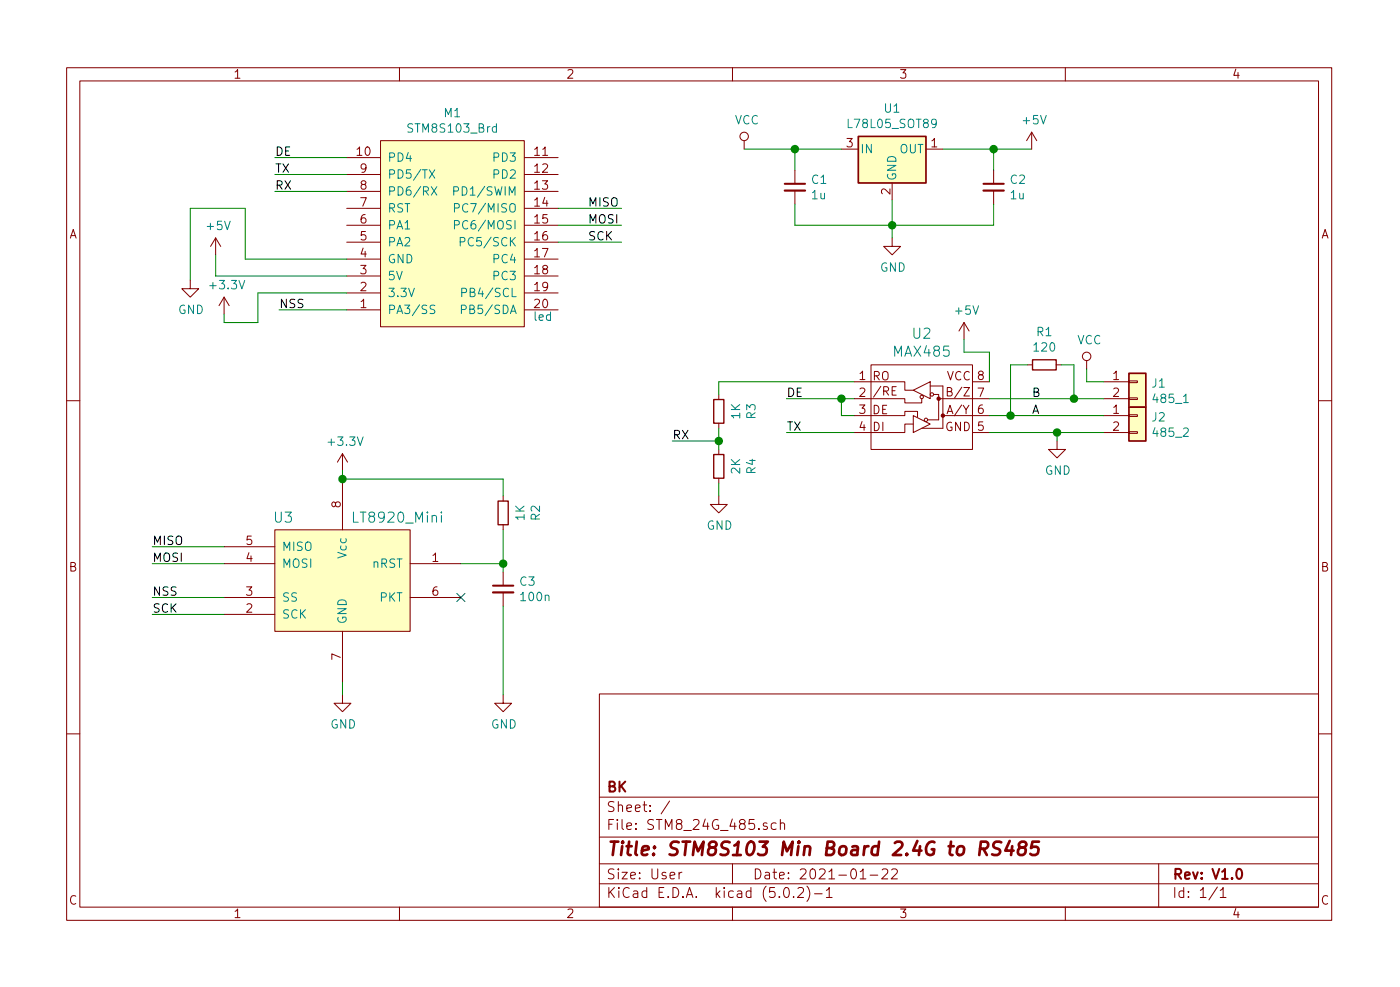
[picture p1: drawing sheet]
EESchema Schematic File Version 4
LIBS:STM8_24G_485-cache
EELAYER 26 0
EELAYER END
$Descr User 8268 5827
encoding utf-8
Sheet 1 1
Title "STM8S103 Min Board 2.4G to RS485"
Date "2021-01-22"
Rev "V1.0"
Comp "BK"
Comment1 ""
Comment2 ""
Comment3 ""
Comment4 ""
$EndDescr
$Comp
L BK_Common:STM8S103_Brd M1
U 1 1
P 2650 1425
F 0 "M1" H 2675 2190 50  0000 C CNN
F 1 "STM8S103_Brd" H 2675 2099 50  0000 C CNN
F 2 "BK_Common:STM8S103_Minimum_Board" H 2650 1025 50  0001 C CNN
F 3 "" H 2650 1025 50  0001 C CNN
	1    2650 1425
	1    0    0    -1  
$EndComp
$Comp
L BK_Common:MAX485 U2
U 1 1
P 5450 2400
F 0 "U2" H 5450 2837 60  0000 C CNN
F 1 "MAX485" H 5450 2731 60  0000 C CNN
F 2 "Housings_SOIC:SOIC-8_3.9x4.9mm_Pitch1.27mm" H 5150 2050 60  0001 C CNN
F 3 "" H 5450 2400 60  0000 C CNN
	1    5450 2400
	1    0    0    -1  
$EndComp
$Comp
L Regulator_Linear:L78L05_SOT89 U1
U 1 1
P 5275 875
F 0 "U1" H 5275 1117 50  0000 C CNN
F 1 "L78L05_SOT89" H 5275 1026 50  0000 C CNN
F 2 "TO_SOT_Packages_SMD:SOT-89-3" H 5275 1075 50  0001 C CIN
F 3 "http://www.st.com/content/ccc/resource/technical/document/datasheet/15/55/e5/aa/23/5b/43/fd/CD00000446.pdf/files/CD00000446.pdf/jcr:content/translations/en.CD00000446.pdf" H 5275 825 50  0001 C CNN
	1    5275 875 
	1    0    0    -1  
$EndComp
$Comp
L Device:C_Small C2
U 1 1
P 5875 1100
F 0 "C2" H 5967 1146 50  0000 L CNN
F 1 "1u" H 5967 1055 50  0000 L CNN
F 2 "Capacitors_SMD:C_0805" H 5875 1100 50  0001 C CNN
F 3 "~" H 5875 1100 50  0001 C CNN
	1    5875 1100
	1    0    0    -1  
$EndComp
$Comp
L Device:C_Small C1
U 1 1
P 4700 1100
F 0 "C1" H 4792 1146 50  0000 L CNN
F 1 "1u" H 4792 1055 50  0000 L CNN
F 2 "Capacitors_SMD:C_0805" H 4700 1100 50  0001 C CNN
F 3 "~" H 4700 1100 50  0001 C CNN
	1    4700 1100
	1    0    0    -1  
$EndComp
Wire Wire Line
	4975 875  4700 875 
Wire Wire Line
	4700 875  4700 1000
Connection ~ 4700 875 
Wire Wire Line
	4700 875  4400 875 
Wire Wire Line
	5575 875  5875 875 
Wire Wire Line
	5875 875  5875 1000
Wire Wire Line
	5875 875  6100 875 
Connection ~ 5875 875 
Wire Wire Line
	4700 1325 5275 1325
Wire Wire Line
	5875 1325 5875 1200
Wire Wire Line
	4700 1200 4700 1325
Wire Wire Line
	5275 1175 5275 1325
Connection ~ 5275 1325
Wire Wire Line
	5275 1325 5875 1325
$Comp
L power:GND #PWR03
U 1 1
P 5275 1400
F 0 "#PWR03" H 5275 1150 50  0001 C CNN
F 1 "GND" H 5280 1227 50  0000 C CNN
F 2 "" H 5275 1400 50  0001 C CNN
F 3 "" H 5275 1400 50  0001 C CNN
	1    5275 1400
	1    0    0    -1  
$EndComp
Wire Wire Line
	5275 1325 5275 1400
$Comp
L power:VCC #PWR01
U 1 1
P 4400 875
F 0 "#PWR01" H 4400 725 50  0001 C CNN
F 1 "VCC" H 4417 1048 50  0000 C CNN
F 2 "" H 4400 875 50  0001 C CNN
F 3 "" H 4400 875 50  0001 C CNN
	1    4400 875 
	1    0    0    -1  
$EndComp
$Comp
L power:+5V #PWR02
U 1 1
P 6100 875
F 0 "#PWR02" H 6100 725 50  0001 C CNN
F 1 "+5V" H 6115 1048 50  0000 C CNN
F 2 "" H 6100 875 50  0001 C CNN
F 3 "" H 6100 875 50  0001 C CNN
	1    6100 875 
	1    0    0    -1  
$EndComp
$Comp
L power:VCC #PWR08
U 1 1
P 6425 2175
F 0 "#PWR08" H 6425 2025 50  0001 C CNN
F 1 "VCC" H 6442 2348 50  0000 C CNN
F 2 "" H 6425 2175 50  0001 C CNN
F 3 "" H 6425 2175 50  0001 C CNN
	1    6425 2175
	1    0    0    -1  
$EndComp
Wire Wire Line
	6425 2175 6425 2250
Wire Wire Line
	5850 2450 5975 2450
Wire Wire Line
	5850 2350 6350 2350
$Comp
L power:+5V #PWR07
U 1 1
P 5700 2000
F 0 "#PWR07" H 5700 1850 50  0001 C CNN
F 1 "+5V" H 5715 2173 50  0000 C CNN
F 2 "" H 5700 2000 50  0001 C CNN
F 3 "" H 5700 2000 50  0001 C CNN
	1    5700 2000
	1    0    0    -1  
$EndComp
Wire Wire Line
	5700 2000 5700 2075
Wire Wire Line
	5700 2075 5850 2075
Wire Wire Line
	5850 2075 5850 2250
$Comp
L Device:R_Small R1
U 1 1
P 6175 2150
F 0 "R1" V 5979 2150 50  0000 C CNN
F 1 "120" V 6070 2150 50  0000 C CNN
F 2 "Resistors_SMD:R_0805" H 6175 2150 50  0001 C CNN
F 3 "~" H 6175 2150 50  0001 C CNN
	1    6175 2150
	0    1    1    0   
$EndComp
Wire Wire Line
	6075 2150 5975 2150
Wire Wire Line
	5975 2150 5975 2450
Connection ~ 5975 2450
Wire Wire Line
	6275 2150 6350 2150
Wire Wire Line
	6350 2150 6350 2350
Connection ~ 6350 2350
Wire Wire Line
	5050 2350 4975 2350
Wire Wire Line
	4975 2350 4975 2450
Wire Wire Line
	4975 2450 5050 2450
Wire Wire Line
	4975 2350 4650 2350
Connection ~ 4975 2350
Wire Wire Line
	5050 2550 4650 2550
Text Label 3975 2600 0    50   ~ 0
RX
Text Label 4650 2550 0    50   ~ 0
TX
Text Label 4650 2350 0    50   ~ 0
DE
Wire Wire Line
	2050 1025 1625 1025
Wire Wire Line
	2050 1125 1625 1125
Wire Wire Line
	2050 925  1625 925 
Text Label 1625 925  0    50   ~ 0
DE
Text Label 1625 1025 0    50   ~ 0
TX
Text Label 1625 1125 0    50   ~ 0
RX
Wire Wire Line
	2050 1825 1650 1825
Text Label 1650 1825 0    50   ~ 0
NSS
Wire Wire Line
	3300 1225 3675 1225
Wire Wire Line
	3300 1325 3675 1325
Wire Wire Line
	3300 1425 3675 1425
Text Label 3475 1225 0    50   ~ 0
MISO
Text Label 3475 1325 0    50   ~ 0
MOSI
Text Label 3475 1425 0    50   ~ 0
SCK
Text Notes 3150 1900 0    50   ~ 0
led
$Comp
L BK_Common:LT8920_Mini U3
U 1 1
P 2025 3425
F 0 "U3" H 1675 3800 60  0000 C CNN
F 1 "LT8920_Mini" H 2350 3800 60  0000 C CNN
F 2 "BK_Common:XY-WB_LT8920_Nosilk" H 2025 3425 60  0001 C CNN
F 3 "" H 2025 3425 60  0000 C CNN
	1    2025 3425
	1    0    0    -1  
$EndComp
Wire Wire Line
	2050 1525 1450 1525
Wire Wire Line
	1450 1525 1450 1225
Wire Wire Line
	1450 1225 1125 1225
Wire Wire Line
	1125 1225 1125 1650
$Comp
L power:GND #PWR05
U 1 1
P 1125 1650
F 0 "#PWR05" H 1125 1400 50  0001 C CNN
F 1 "GND" H 1130 1477 50  0000 C CNN
F 2 "" H 1125 1650 50  0001 C CNN
F 3 "" H 1125 1650 50  0001 C CNN
	1    1125 1650
	1    0    0    -1  
$EndComp
$Comp
L power:+5V #PWR04
U 1 1
P 1275 1500
F 0 "#PWR04" H 1275 1350 50  0001 C CNN
F 1 "+5V" H 1290 1673 50  0000 C CNN
F 2 "" H 1275 1500 50  0001 C CNN
F 3 "" H 1275 1500 50  0001 C CNN
	1    1275 1500
	1    0    0    -1  
$EndComp
Wire Wire Line
	1275 1500 1275 1625
Wire Wire Line
	1275 1625 2050 1625
Wire Wire Line
	2050 1725 1525 1725
Wire Wire Line
	1525 1725 1525 1900
Wire Wire Line
	1525 1900 1325 1900
Wire Wire Line
	1325 1900 1325 1850
$Comp
L power:+3.3V #PWR06
U 1 1
P 1325 1850
F 0 "#PWR06" H 1325 1700 50  0001 C CNN
F 1 "+3.3V" H 1340 2023 50  0000 C CNN
F 2 "" H 1325 1850 50  0001 C CNN
F 3 "" H 1325 1850 50  0001 C CNN
	1    1325 1850
	1    0    0    -1  
$EndComp
$Comp
L power:+3.3V #PWR09
U 1 1
P 2025 2775
F 0 "#PWR09" H 2025 2625 50  0001 C CNN
F 1 "+3.3V" H 2040 2948 50  0000 C CNN
F 2 "" H 2025 2775 50  0001 C CNN
F 3 "" H 2025 2775 50  0001 C CNN
	1    2025 2775
	1    0    0    -1  
$EndComp
Wire Wire Line
	2025 2775 2025 2825
NoConn ~ 2725 3525
$Comp
L power:GND #PWR010
U 1 1
P 2025 4100
F 0 "#PWR010" H 2025 3850 50  0001 C CNN
F 1 "GND" H 2030 3927 50  0000 C CNN
F 2 "" H 2025 4100 50  0001 C CNN
F 3 "" H 2025 4100 50  0001 C CNN
	1    2025 4100
	1    0    0    -1  
$EndComp
Wire Wire Line
	2025 4025 2025 4100
Wire Wire Line
	1325 3225 900  3225
Wire Wire Line
	1325 3325 900  3325
Wire Wire Line
	1325 3525 900  3525
Wire Wire Line
	1325 3625 900  3625
Text Label 900  3225 0    50   ~ 0
MISO
Text Label 900  3325 0    50   ~ 0
MOSI
Text Label 900  3625 0    50   ~ 0
SCK
Text Label 900  3525 0    50   ~ 0
NSS
$Comp
L Device:R_Small R2
U 1 1
P 2975 3025
F 0 "R2" V 2779 3025 50  0000 C CNN
F 1 "1K" V 2870 3025 50  0000 C CNN
F 2 "Resistors_SMD:R_0805" H 2975 3025 50  0001 C CNN
F 3 "~" H 2975 3025 50  0001 C CNN
	1    2975 3025
	-1   0    0    1   
$EndComp
Wire Wire Line
	2025 2825 2975 2825
Wire Wire Line
	2975 2825 2975 2925
Connection ~ 2025 2825
$Comp
L Device:C_Small C3
U 1 1
P 2975 3475
F 0 "C3" H 3067 3521 50  0000 L CNN
F 1 "100n" H 3067 3430 50  0000 L CNN
F 2 "Capacitors_SMD:C_0805" H 2975 3475 50  0001 C CNN
F 3 "~" H 2975 3475 50  0001 C CNN
	1    2975 3475
	1    0    0    -1  
$EndComp
$Comp
L power:GND #PWR011
U 1 1
P 2975 4100
F 0 "#PWR011" H 2975 3850 50  0001 C CNN
F 1 "GND" H 2980 3927 50  0000 C CNN
F 2 "" H 2975 4100 50  0001 C CNN
F 3 "" H 2975 4100 50  0001 C CNN
	1    2975 4100
	1    0    0    -1  
$EndComp
Wire Wire Line
	2975 3575 2975 4100
Wire Wire Line
	2975 3375 2975 3325
Wire Wire Line
	2725 3325 2975 3325
Connection ~ 2975 3325
Wire Wire Line
	2975 3325 2975 3125
$Comp
L Connector_Generic:Conn_01x02 J1
U 1 1
P 6725 2250
F 0 "J1" H 6805 2242 50  0000 L CNN
F 1 "485_1" H 6805 2151 50  0000 L CNN
F 2 "BK_Common:TerminalBlock_Phoenix_PT-1,5-2-3.5-H_1x02_P3.50mm_Horizontal" H 6725 2250 50  0001 C CNN
F 3 "~" H 6725 2250 50  0001 C CNN
	1    6725 2250
	1    0    0    -1  
$EndComp
$Comp
L Connector_Generic:Conn_01x02 J2
U 1 1
P 6725 2450
F 0 "J2" H 6805 2442 50  0000 L CNN
F 1 "485_2" H 6805 2351 50  0000 L CNN
F 2 "BK_Common:TerminalBlock_Phoenix_PT-1,5-2-3.5-H_1x02_P3.50mm_Horizontal" H 6725 2450 50  0001 C CNN
F 3 "~" H 6725 2450 50  0001 C CNN
	1    6725 2450
	1    0    0    -1  
$EndComp
Wire Wire Line
	6425 2250 6525 2250
Wire Wire Line
	6350 2350 6525 2350
Wire Wire Line
	5975 2450 6525 2450
Wire Wire Line
	5850 2550 6250 2550
$Comp
L power:GND #PWR0101
U 1 1
P 6250 2600
F 0 "#PWR0101" H 6250 2350 50  0001 C CNN
F 1 "GND" H 6255 2427 50  0000 C CNN
F 2 "" H 6250 2600 50  0001 C CNN
F 3 "" H 6250 2600 50  0001 C CNN
	1    6250 2600
	1    0    0    -1  
$EndComp
Wire Wire Line
	6250 2600 6250 2550
Connection ~ 6250 2550
Wire Wire Line
	6250 2550 6525 2550
Text Label 6100 2350 0    50   ~ 0
B
Text Label 6100 2450 0    50   ~ 0
A
$Comp
L Device:R_Small R3
U 1 1
P 4250 2425
F 0 "R3" V 4054 2425 50  0000 C CNN
F 1 "1K" V 4145 2425 50  0000 C CNN
F 2 "Resistors_SMD:R_0805" H 4250 2425 50  0001 C CNN
F 3 "~" H 4250 2425 50  0001 C CNN
	1    4250 2425
	-1   0    0    1   
$EndComp
$Comp
L Device:R_Small R4
U 1 1
P 4250 2750
F 0 "R4" V 4054 2750 50  0000 C CNN
F 1 "2K" V 4145 2750 50  0000 C CNN
F 2 "Resistors_SMD:R_0805" H 4250 2750 50  0001 C CNN
F 3 "~" H 4250 2750 50  0001 C CNN
	1    4250 2750
	-1   0    0    1   
$EndComp
Wire Wire Line
	4250 2525 4250 2600
$Comp
L power:GND #PWR0102
U 1 1
P 4250 2925
F 0 "#PWR0102" H 4250 2675 50  0001 C CNN
F 1 "GND" H 4255 2752 50  0000 C CNN
F 2 "" H 4250 2925 50  0001 C CNN
F 3 "" H 4250 2925 50  0001 C CNN
	1    4250 2925
	1    0    0    -1  
$EndComp
Wire Wire Line
	4250 2850 4250 2925
Wire Wire Line
	4250 2250 4250 2325
Wire Wire Line
	4250 2250 5050 2250
Wire Wire Line
	4250 2600 3975 2600
Connection ~ 4250 2600
Wire Wire Line
	4250 2600 4250 2650
$EndSCHEMATC
